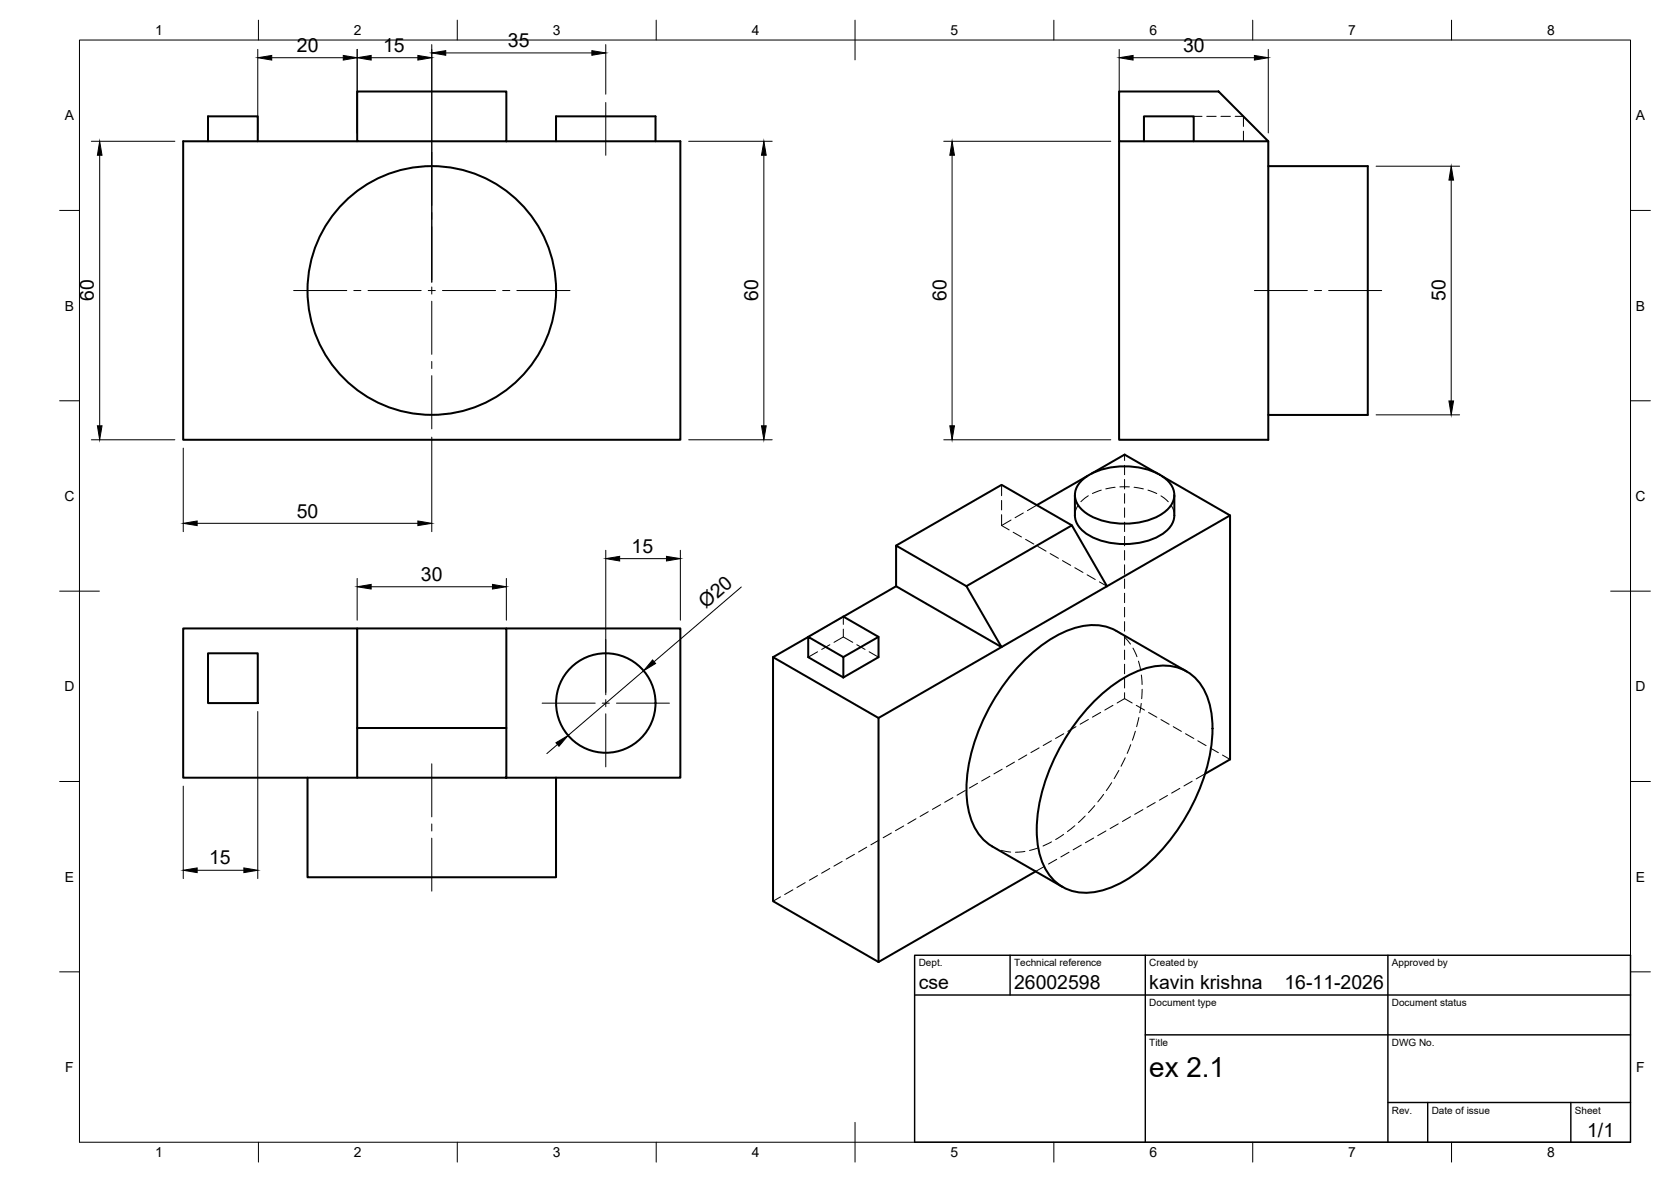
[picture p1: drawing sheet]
<svg xmlns="http://www.w3.org/2000/svg" width="420mm" height="297mm" viewBox="0 0 420 297" stroke-linecap="round" stroke-linejoin="round" font-family="sans-serif">
<!-- layer: Visible -->
<g fill="none" stroke="#000" stroke-width=".51">
<path d="M52.3 35.5v-6.3h12.5v6.3M89.8 23h37.5v12.5h-37.5zM89.8 35.5h-43.7v75h125v-75h-43.8M139.8 35.5v-6.3h25v6.3M281.4 23h25l12.5 12.5h-37.5zM281.4 35.5v75h37.5v-75M287.6 35.5v-6.3h12.5v6.3M318.9 41.7h25v62.6h-25M273.4 119.6l-12.7 7.3M274.5 119l8.3-4.8 8.2 4.8M292.1 119.6l17.2 9.9-31 17.8M269.5 132l-17.7-10.2-26.5 15.3"/>
<path d="M270.3 124.4v5.1M270.3 129.5a6.4 6.4 0 0 0 4.2 5.4 19.5 19.5 0 0 0 17.6-.6 6 6 0 0 0 3.2-4.8M271.9 120.8a16.9 16.9 0 0 1 13.6-3.4 13.1 13.1 0 0 1 8.9 4.3 4.9 4.9 0 0 1-1.7 7.1 18.8 18.8 0 0 1-19.9 0 4.9 4.9 0 0 1-.9-8zM295.3 124.4v5.1M309.3 129.5v61.3l-6.3 3.7M89.8 157.9h37.5v25.1M127.3 157.9h43.8v37.5h-43.8M225.3 147.3l26.5 15.3-30.9 17.8-26.5-15.3M225.3 147.3l-13.2 7.7M243 147.3l26.5-15.3 8.8 15.3-26.5 15.3zM243 147.3l-17.7-10.2v10.2M52.3 164.2h12.5v12.5h-12.5z"/>
<path d="M194.4 165.1l17.6-10.2 8.9 5.1v5.1l-8.9 5.2M194.4 165.1v61.4l26.5 15.3M203.2 160l8.8 5.1v5.2l-8.8-5.2zM220.9 160l-8.9 5.1M274.6 176.8a30.7 30.7 0 0 1 15.5-9.3 11.5 11.5 0 0 1 13.5 7.8 29.8 29.8 0 0 1-.3 18.2 50.4 50.4 0 0 1-18.8 26.8 19.3 19.3 0 0 1-13.9 3.8 11.8 11.8 0 0 1-9.2-9.5 36.1 36.1 0 0 1 3.2-22.8 52.8 52.8 0 0 1 10-15zM298.4 168.7l-17.7-10.2a13.9 13.9 0 0 0-12.3-.1 41.7 41.7 0 0 0-19 18.2 41.7 41.7 0 0 0-6.1 25.6 13.9 13.9 0 0 0 6.2 10.5l17.7 10.2M77.3 195.4v25.1h62.5v-25.1M89.8 183h37.5v12.4h-37.5zM89.8 183v-25.1h-43.7v37.5h43.7M220.9 180.4v61.4M260.4 219l-39.5 22.8"/>
<circle cx="108.6" cy="73" r="31.3"/>
<circle cx="152.3" cy="176.7" r="12.5"/>
</g>
<!-- layer: Hidden -->
<g fill="none" stroke="#000" stroke-width=".25">
<path d="M300.1 29.2h2.1M303.4 29.2h2.4M307 29.2h2.4M310.6 29.2h2.1v2.6M312.7 33v2.5M274.5 119l-1.1 .6M282.8 114.2v1.5M282.8 116.9v2.4M291 119l1.1 .6M251.8 129.3v2.8l1.9 1.1M251.8 121.8v2.8M251.8 125.8v2.4"/>
<path d="M254.2 130.7l-2.4 1.4M254.8 133.8l2 1.1M257.3 128.9l-2.1 1.2M257.9 135.5l2 1.2M260.7 126.9l-2.4 1.4M261 137.3l2 1.2M264.1 139.1l2 1.2M271.1 127l-.7 1.4-.1 1.1M273.6 124.6l-1.8 1.5M276.9 123.2l-2.2 .8M280.4 122.5l-2.4 .4M281.6 122.4h2.4"/>
<path d="M282.8 120.5v2.4M282.8 124.1v2.4M282.8 127.6v2.4M282.8 131.2v2.4M282.8 134.8v2.4M282.8 138.4v2.3M285.2 122.5l2.3 .4M288.6 123.2l2.3 .8M291.9 124.6l1.9 1.5M294.5 127l.6 1.4 .2 1.1M205.6 158.7l-2.4 1.4M208.7 156.9l-2.1 1.2"/>
<path d="M212 154.9v2M212 158.1v2M212.1 155l-2.4 1.3M267.1 140.9l2.1 1.2M270.3 142.7l2 1.2M273.3 144.4l2.1 1.2M276.4 146.2l1.9 1.1M280.7 158.5l1.1 .8M282.8 141.9v2.4M282.8 145.5v2.4M282.8 149.1v2.4M282.8 152.6v2.4"/>
<path d="M282.8 156.2v2.4M282.8 159.8v2.4M205.6 163.8l-2.4 1.3M208.7 162l-2.1 1.2M209.7 161.4l2.3-1.3 2.4 1.3M215.4 162l2.1 1.2M218.5 163.8l2.4 1.3M276.8 179l-2.1 1.2M279.8 177.3l-2 1.1M282.7 160.1l1.5 1.8M282.8 175.6l-1.9 1.1M282.8 175.6l1.9 1.1"/>
<path d="M282.8 163.4v2.3M282.8 166.9v2.4M282.8 170.5v2.4M282.8 174.1v1.5M284.9 162.9l1 2.1M285.7 177.3l2.1 1.1M286.3 166.1l.5 2.4M287 176.8l-.4 2.3M287 169.6l.2 2.4M287.2 173.2l-.1 2.4M288.8 179.1l2.1 1.1M242.7 198.7l-2.1 1.1"/>
<path d="M245.8 196.9l-2.1 1.1M248.9 195.1l-2.1 1.2M252 193.3l-2.1 1.2M255.1 191.5l-2.1 1.2M258.2 189.7l-2.1 1.2M261.3 187.9l-2.1 1.2M264.4 186.2l-2.1 1.2M267.5 184.4l-2.1 1.2M270.6 182.6l-2.1 1.2M273.7 180.8l-2.1 1.2M277.5 199.6l-1.5 1.9M279.5 196.7l-1.3 2"/>
<path d="M281.3 193.6l-1.2 2.1M282.9 190.4l-1 2.2M284.3 187.1l-.9 2.2M285.5 183.8l-.8 2.2M286.4 180.3l-.6 2.3M291.9 180.8l2.1 1.2M293.6 199.9l-2.1 1.2M295 182.6l2.1 1.2M296.7 198.1l-2.1 1.2M298.1 184.4l2.1 1.2M299.8 196.3l-2.1 1.2M301.2 186.2l2.1 1.2"/>
<path d="M303 194.5l-2.2 1.2M304.3 188l2 1.2M307.4 189.7l1.9 1.1M208.6 218.3l-2 1.1M211.8 216.5l-2.1 1.2M214.8 214.7l-2 1.2M217.9 212.9l-2 1.2M221 211.1l-2 1.2M224.1 209.3l-2 1.2M227.2 207.6l-2.1 1.2M230.3 205.8l-2 1.2M233.4 204l-2 1.2"/>
<path d="M236.5 202.2l-2.1 1.2M239.6 200.4l-2.1 1.2M249.5 212.7l1.2 .6M251.8 213.7l2.3 .4M257.7 214l-2.4 .2M261.1 213l-2.2 .7M262.6 217.7l-2.2 1.3M264.4 211.6l-2.1 1M265.7 215.9l-2.1 1.2M267.4 209.7l-2 1.3M268.8 214.2l-2.1 1.2M270.3 207.5l-1.9 1.5"/>
<path d="M271.9 212.4l-2.1 1.2M272.9 205.1l-1.8 1.6M275 210.6l-2.1 1.2M275.3 202.4l-1.6 1.8M278.1 208.8l-2.1 1.2M281.2 207l-2.1 1.2M284.3 205.2l-2.1 1.2M287.4 203.5l-2.1 1.1M290.5 201.7l-2.1 1.2M196.3 225.4l-1.9 1.1M199.4 223.6l-2.1 1.2M202.5 221.8l-2.1 1.2"/>
<path d="M205.5 220l-2 1.2"/>
</g>
<!-- layer: BORDER -->
<g fill="none" stroke="#000" stroke-width=".25">
<path d="M20 10.1h390v276.9h-390zM65 5.1v5M115 5.1v5M165 5.1v5M215 5.1v10M265 5.1v5M315 5.1v5M365 5.1v5M15 52.9h5M410 52.9h5M15 100.7h5M410 100.7h5"/>
<path d="M15 148.6h10M405 148.6h10M15 196.4h5M410 196.4h5M15 244.2h5M410 244.2h5M65 287v5M115 287v5M165 287v5M215 282.1v9.9M265 287v5M315 287v5"/>
<path d="M365 287v5"/>
</g>
<!-- layer: TITLEBLOCK -->
<path d="M230 240.1h180v46.9h-180zM230 250h180M254 240.1v9.9M288 240.1v46.9M349 240.1v46.9M288 260.1h122M349 277.1h61M359 277.1v9.9M395 277.1v9.9" fill="none" stroke="#000" stroke-width=".36"/>
<!-- layer: Smart Centers -->
<g fill="none" stroke="#000" stroke-width=".25">
<path d="M108.6 38.3v13.3M152.3 25.8v13.2M108.6 53.4v1.8M108.6 57v13.3M73.8 73h13.4M89 73h1.7M92.5 73h13.4M107.7 73h1.8M108.6 72.1v1.8M108.6 75.7v13.4M111.3 73h13.3M126.4 73h1.8"/>
<path d="M130 73h13.3M315.4 73h13.3M330.5 73h1.8M334.1 73h13.3M108.6 90.8v1.8M108.6 94.4v13.4M136.3 176.7h13.3M151.4 176.7h1.8M152.3 160.7v13.3M152.3 175.8v1.8M152.3 179.4v13.3M155 176.7h13.3"/>
<path d="M108.6 191.9v13.4M108.6 207.1v1.7M108.6 210.6v13.4"/>
</g>
<!-- layer: FD_Dimensions -->
<g fill="none" stroke="#000" stroke-width=".25">
<path d="M64.8 12.4v21M68.3 14.5h18M89.8 12.4v21M93.3 14.5h11.8M108.6 11.2v59.7M112.1 13.3h36.7M152.3 11.2v12.5M281.4 12.4v21M284.9 14.5h30.5M318.9 12.4v21M23 35.5h21M25.1 39v68"/>
<path d="M173.2 35.5h21M192.1 39v68M237.3 35.5h42M239.4 39v68M346 41.8h21M364.9 45.3v55.5M23 110.5h21M46.1 112.6v21M108.6 109.9v23.7M173.2 110.5h21M237.3 110.5h42M346 104.3h21"/>
<path d="M49.6 131.5h55.5M152.3 138.3v36.3M171.1 138.3v17.6M89.8 145.4v10.5M93.3 147.5h30.5M127.3 145.4v10.5M155.8 140.4h11.8M186.4 147.5l-21.9 18.8M64.8 178.8v42M161.8 168.6l-19 16.2M46.1 197.6v23.2M140.2 187.1l-2.7 2.3"/>
<path d="M49.6 218.7h11.7"/>
</g>
<g fill="#000" stroke="#000" stroke-width=".25">
<path d="M64.8 14.5l3.5-.6v1.2zM86.3 13.9l3.5 .6-3.5 .6zM89.8 14.5l3.5-.6v1.2zM105.1 13.9l3.5 .6-3.5 .6zM108.6 13.3l3.5-.6v1.2zM148.8 12.7l3.5 .6-3.5 .6zM281.4 14.5l3.5-.6v1.2zM315.4 13.9l3.5 .6-3.5 .6zM25.1 35.5l.6 3.5h-1.2zM192.1 35.5l.6 3.5h-1.2zM239.4 35.5l.6 3.5h-1.2zM364.9 41.8l.6 3.5h-1.2z"/>
<path d="M24.5 107h1.2l-.6 3.5zM191.5 107h1.2l-.6 3.5zM238.8 107h1.2l-.6 3.5zM364.3 100.8h1.2l-.6 3.5zM46.1 131.5l3.5-.6v1.2zM105.1 130.9l3.5 .6-3.5 .6zM152.3 140.4l3.5-.6v1.2zM167.6 139.8l3.5 .6-3.5 .6zM89.8 147.5l3.5-.6v1.1zM123.8 146.9l3.5 .6-3.5 .5zM164.1 165.8l.7 .9-3 1.9zM139.8 186.7l3-1.9-2.3 2.7z"/>
<path d="M46.1 218.7l3.5-.6v1.2zM61.3 218.1l3.5 .6-3.5 .6z"/>
</g>
<text font-size="7" x="289" y="270.6">ex 2.1</text>
<g font-size="4.9">
<text x="127.7" y="11.8">35</text>
<text x="74.7" y="13">20</text>
<text x="96.3" y="13">15</text>
<text x="297.5" y="13">30</text>
<text x="23.6" y="75.7" transform="rotate(-90 23.6 75.7)">60</text>
<text x="190.6" y="75.7" transform="rotate(-90 190.6 75.7)">60</text>
<text x="238" y="75.7" transform="rotate(-90 238 75.7)">60</text>
<text x="363.5" y="75.7" transform="rotate(-90 363.5 75.7)">50</text>
<text x="74.6" y="130.1">50</text>
<text x="158.8" y="138.9">15</text>
<text x="105.9" y="146">30</text>
<text x="177.5" y="153.1" transform="rotate(-41 177.5 153.1)">Ø20</text>
<text x="52.6" y="217.2">15</text>
<text x="231" y="248.5">cse</text>
<text x="255" y="248.5">26002598</text>
<text x="289" y="248.5">kavin krishna</text>
<text x="323" y="248.5">16-11-2026</text>
<text x="399.1" y="285.7">1/1</text>
</g>
<g font-size="3.5">
<text x="39" y="8.8">1</text>
<text x="89" y="8.8">2</text>
<text x="139" y="8.8">3</text>
<text x="189" y="8.8">4</text>
<text x="239" y="8.8">5</text>
<text x="289" y="8.8">6</text>
<text x="339" y="8.8">7</text>
<text x="389" y="8.8">8</text>
<text x="16.3" y="30.2">A</text>
<text x="411.3" y="30.2">A</text>
<text x="16.3" y="78">B</text>
<text x="411.3" y="78">B</text>
<text x="16.2" y="125.9">C</text>
<text x="411.2" y="125.9">C</text>
<text x="16.2" y="173.7">D</text>
<text x="411.2" y="173.7">D</text>
<text x="16.3" y="221.6">E</text>
<text x="411.3" y="221.6">E</text>
<text x="16.4" y="269.4">F</text>
<text x="411.4" y="269.4">F</text>
<text x="39" y="290.8">1</text>
<text x="89" y="290.8">2</text>
<text x="139" y="290.8">3</text>
<text x="189" y="290.8">4</text>
<text x="239" y="290.8">5</text>
<text x="289" y="290.8">6</text>
<text x="339" y="290.8">7</text>
<text x="389" y="290.8">8</text>
</g>
<g font-size="2.5">
<text x="231" y="242.9">Dept.</text>
<text x="255" y="242.9">Technical reference</text>
<text x="289" y="242.9">Created by</text>
<text x="350" y="242.9">Approved by</text>
<text x="289" y="252.8">Document type</text>
<text x="350" y="252.8">Document status</text>
<text x="289" y="262.9">Title</text>
<text x="350" y="262.9">DWG No.</text>
<text x="350" y="279.9">Rev.</text>
<text x="360" y="279.9">Date of issue</text>
<text x="396" y="279.9">Sheet</text>
</g>
</svg>
